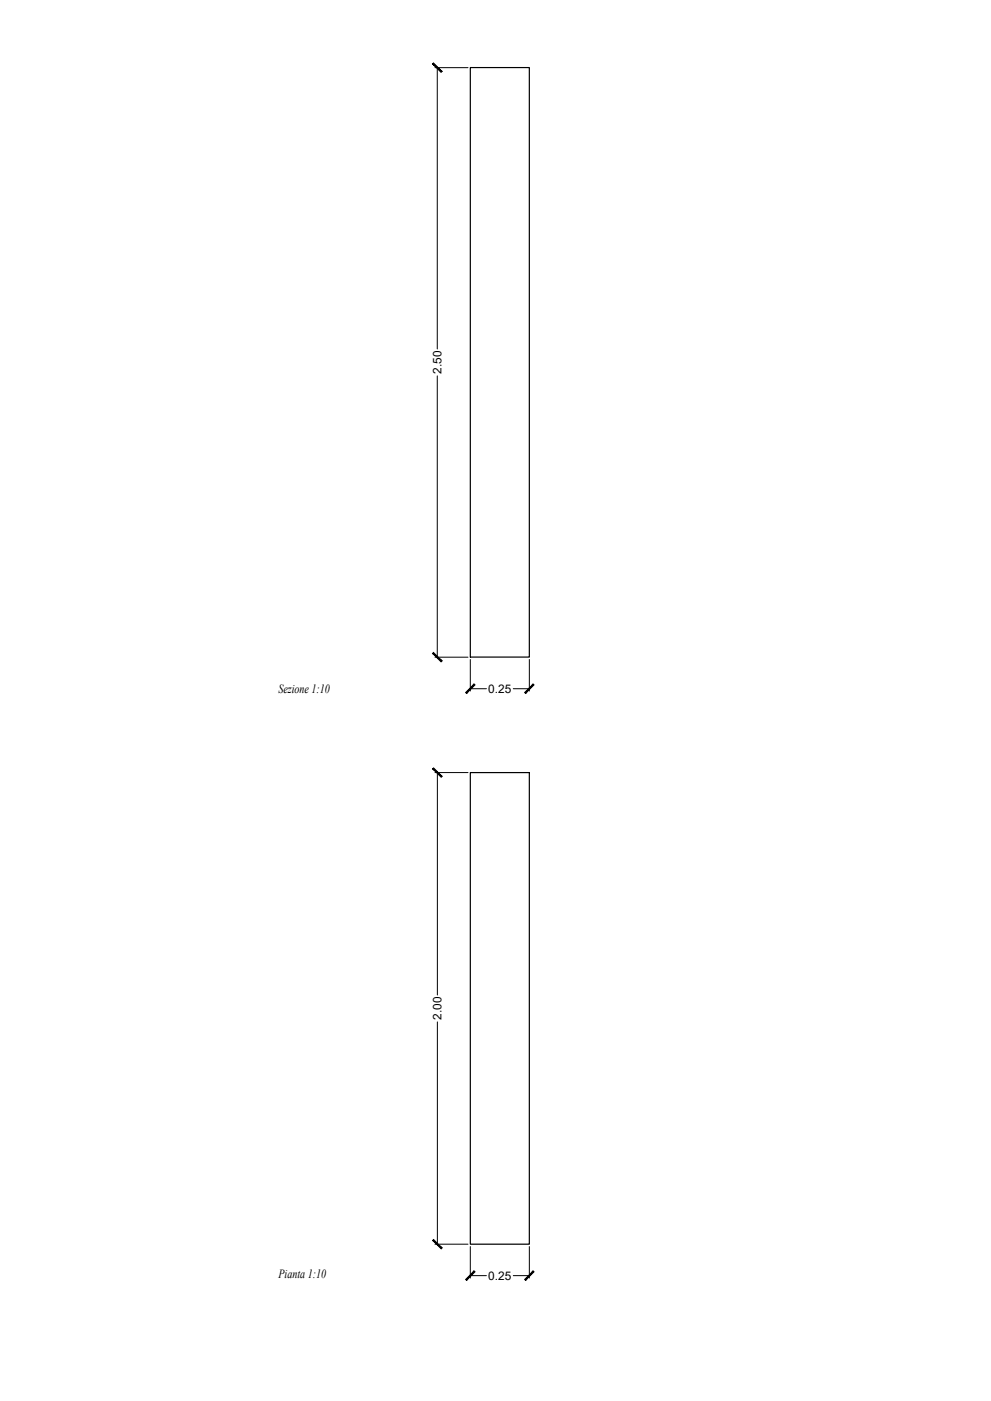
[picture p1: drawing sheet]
<svg xmlns="http://www.w3.org/2000/svg" width="420mm" height="594mm" viewBox="0 0 420 594" stroke-linecap="round" stroke-linejoin="round" font-family="sans-serif">
<!-- layer: muro -->
<path d="M199.4 28.6h25v250h-25zM199.4 327.6h25v200h-25z" fill="none" stroke="#000" stroke-width=".51"/>
<!-- layer: QUOTE CARTA -->
<g fill="none" stroke="#000" stroke-width=".42">
<path d="M184.4 28.7h14M185.4 28.7v119.3M185.4 159.4v119.3M184.4 278.7h14M199.4 279.6v13.4M224.4 279.6v13.4M199.4 292h6.8M217.6 292h6.8M184.4 327.6h14M185.4 327.6v94.3M185.4 433.3v94.3M184.4 527.6h14"/>
<path d="M199.4 528.6v13.3M224.4 528.6v13.3M199.4 540.9h6.8M217.6 540.9h6.8"/>
</g>
<!-- layer: 0 -->
<g fill="#000" stroke="#000" stroke-width=".42">
<path d="M183.4 27.1l3.6 3.6 .4-.4zM183.8 26.7l3.6 3.6-4-3.2z"/>
<path d="M183.8 276.7l-.4 .4 4 3.2zM183.4 277.1l4 3.2-.4 .4z"/>
<path d="M201 290.1l-3.2 3.9 3.6-3.6zM201 290.1l-3.2 3.9-.4-.3z"/>
<path d="M226 290.1l-3.6 3.6 .4 .3zM226 290.1l.4 .3-3.6 3.6z"/>
<path d="M183.4 326l3.6 3.6 .4-.4zM183.8 325.6l3.6 3.6-4-3.2z"/>
<path d="M183.8 525.6l-.4 .4 4 3.2zM183.4 526l4 3.2-.4 .4z"/>
<path d="M201 538.9l-3.2 4 3.6-3.6zM201 538.9l-3.2 4-.4-.4z"/>
<path d="M222.4 542.5l.4 .4 3.2-4zM226 538.9l.4 .4-3.6 3.6z"/>
</g>
<g font-size="5.3">
<text x="118" y="293.8">Sezione 1:10</text>
<text x="118.1" y="541.9">Pianta 1:10</text>
</g>
<g font-size="5">
<text x="187.2" y="158.5" transform="rotate(-90 187.2 158.5)">2.50</text>
<text x="207" y="293.8">0.25</text>
<text x="187.2" y="432.5" transform="rotate(-90 187.2 432.5)">2.00</text>
<text x="207" y="542.7">0.25</text>
</g>
</svg>
